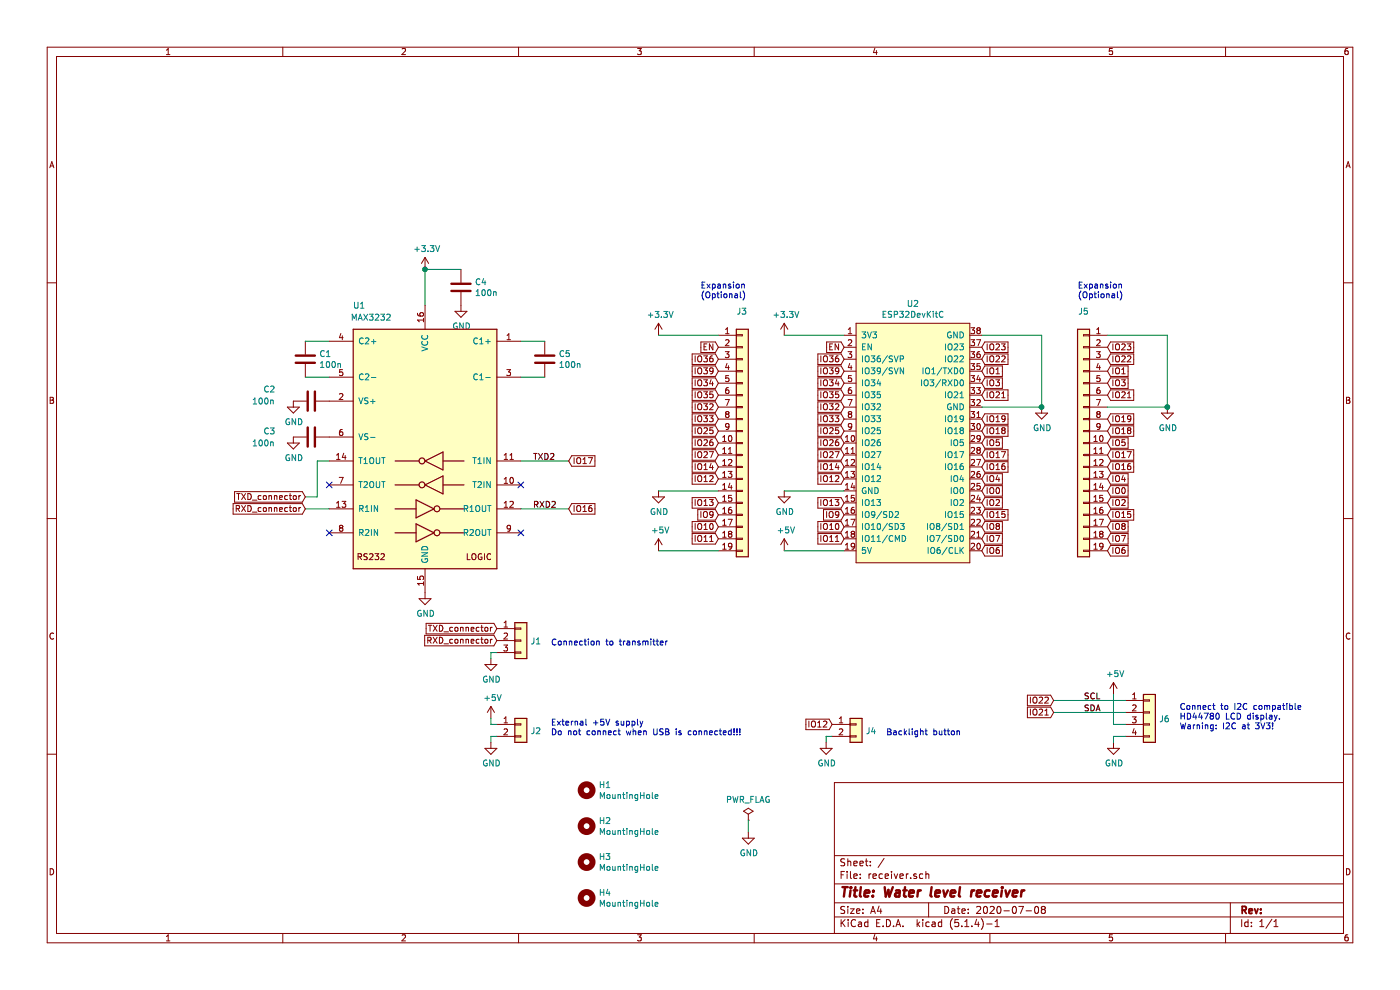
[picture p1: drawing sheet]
EESchema Schematic File Version 4
LIBS:receiver-cache
EELAYER 30 0
EELAYER END
$Descr A4 11693 8268
encoding utf-8
Sheet 1 1
Title "Water level receiver"
Date "2020-07-08"
Rev ""
Comp ""
Comment1 ""
Comment2 ""
Comment3 ""
Comment4 ""
$EndDescr
$Comp
L Device:C C4
U 1 1
P 3850 2400
F 0 "C4" H 3965 2446 50  0000 L CNN
F 1 "100n" H 3965 2355 50  0000 L CNN
F 2 "Capacitor_THT:C_Rect_L7.0mm_W2.0mm_P5.00mm" H 3888 2250 50  0001 C CNN
F 3 "~" H 3850 2400 50  0001 C CNN
	1    3850 2400
	1    0    0    -1  
$EndComp
$Comp
L Device:C C5
U 1 1
P 4550 3000
F 0 "C5" H 4665 3046 50  0000 L CNN
F 1 "100n" H 4665 2955 50  0000 L CNN
F 2 "Capacitor_THT:C_Rect_L7.0mm_W2.0mm_P5.00mm" H 4588 2850 50  0001 C CNN
F 3 "~" H 4550 3000 50  0001 C CNN
	1    4550 3000
	1    0    0    -1  
$EndComp
$Comp
L Device:C C1
U 1 1
P 2550 3000
F 0 "C1" H 2665 3046 50  0000 L CNN
F 1 "100n" H 2665 2955 50  0000 L CNN
F 2 "Capacitor_THT:C_Rect_L7.0mm_W2.0mm_P5.00mm" H 2588 2850 50  0001 C CNN
F 3 "~" H 2550 3000 50  0001 C CNN
	1    2550 3000
	1    0    0    -1  
$EndComp
$Comp
L Device:C C2
U 1 1
P 2600 3350
F 0 "C2" V 2500 3000 50  0000 C CNN
F 1 "100n" V 2600 2950 50  0000 C CNN
F 2 "Capacitor_THT:C_Rect_L7.0mm_W2.0mm_P5.00mm" H 2638 3200 50  0001 C CNN
F 3 "~" H 2600 3350 50  0001 C CNN
	1    2600 3350
	0    1    1    0   
$EndComp
$Comp
L Device:C C3
U 1 1
P 2600 3650
F 0 "C3" V 2550 3300 50  0000 C CNN
F 1 "100n" V 2650 3250 50  0000 C CNN
F 2 "Capacitor_THT:C_Rect_L7.0mm_W2.0mm_P5.00mm" H 2638 3500 50  0001 C CNN
F 3 "~" H 2600 3650 50  0001 C CNN
	1    2600 3650
	0    1    1    0   
$EndComp
Wire Wire Line
	3550 2550 3550 2250
Wire Wire Line
	3550 2250 3850 2250
$Comp
L power:GND #PWR05
U 1 1
P 3850 2550
F 0 "#PWR05" H 3850 2300 50  0001 C CNN
F 1 "GND" H 3855 2377 50  0000 C CNN
F 2 "" H 3850 2550 50  0001 C CNN
F 3 "" H 3850 2550 50  0001 C CNN
	1    3850 2550
	1    0    0    -1  
$EndComp
Wire Wire Line
	2550 2850 2750 2850
Wire Wire Line
	2550 3150 2750 3150
Wire Wire Line
	4350 2850 4550 2850
Wire Wire Line
	4350 3150 4550 3150
$Comp
L power:GND #PWR02
U 1 1
P 2450 3650
F 0 "#PWR02" H 2450 3400 50  0001 C CNN
F 1 "GND" H 2455 3477 50  0000 C CNN
F 2 "" H 2450 3650 50  0001 C CNN
F 3 "" H 2450 3650 50  0001 C CNN
	1    2450 3650
	1    0    0    -1  
$EndComp
$Comp
L power:GND #PWR01
U 1 1
P 2450 3350
F 0 "#PWR01" H 2450 3100 50  0001 C CNN
F 1 "GND" H 2455 3177 50  0000 C CNN
F 2 "" H 2450 3350 50  0001 C CNN
F 3 "" H 2450 3350 50  0001 C CNN
	1    2450 3350
	1    0    0    -1  
$EndComp
$Comp
L Interface_UART:MAX3232 U1
U 1 1
P 3550 3750
F 0 "U1" H 4100 4950 50  0000 C CNN
F 1 "MAX3232" H 4000 4850 50  0000 C CNN
F 2 "Package_DIP:DIP-16_W7.62mm_LongPads" H 3600 2700 50  0001 L CNN
F 3 "https://datasheets.maximintegrated.com/en/ds/MAX3222-MAX3241.pdf" H 3550 3850 50  0001 C CNN
	1    3550 3750
	-1   0    0    -1  
$EndComp
$Comp
L power:GND #PWR04
U 1 1
P 3550 4950
F 0 "#PWR04" H 3550 4700 50  0001 C CNN
F 1 "GND" H 3555 4777 50  0000 C CNN
F 2 "" H 3550 4950 50  0001 C CNN
F 3 "" H 3550 4950 50  0001 C CNN
	1    3550 4950
	1    0    0    -1  
$EndComp
$Comp
L power:PWR_FLAG #FLG01
U 1 1
P 6250 6850
F 0 "#FLG01" H 6250 6925 50  0001 C CNN
F 1 "PWR_FLAG" H 6250 7023 50  0000 C CNN
F 2 "" H 6250 6850 50  0001 C CNN
F 3 "~" H 6250 6850 50  0001 C CNN
	1    6250 6850
	1    0    0    -1  
$EndComp
$Comp
L power:GND #PWR012
U 1 1
P 6250 6950
F 0 "#PWR012" H 6250 6700 50  0001 C CNN
F 1 "GND" H 6255 6777 50  0000 C CNN
F 2 "" H 6250 6950 50  0001 C CNN
F 3 "" H 6250 6950 50  0001 C CNN
	1    6250 6950
	1    0    0    -1  
$EndComp
Wire Wire Line
	6250 6950 6250 6850
NoConn ~ 2750 4450
NoConn ~ 4350 4450
NoConn ~ 4350 4050
NoConn ~ 14350 800 
NoConn ~ 15800 750 
$Comp
L Mechanical:MountingHole H2
U 1 1
P 4900 6900
F 0 "H2" H 5000 6946 50  0000 L CNN
F 1 "MountingHole" H 5000 6855 50  0000 L CNN
F 2 "MountingHole:MountingHole_3.2mm_M3" H 4900 6900 50  0001 C CNN
F 3 "~" H 4900 6900 50  0001 C CNN
	1    4900 6900
	1    0    0    -1  
$EndComp
$Comp
L Mechanical:MountingHole H3
U 1 1
P 4900 7200
F 0 "H3" H 5000 7246 50  0000 L CNN
F 1 "MountingHole" H 5000 7155 50  0000 L CNN
F 2 "MountingHole:MountingHole_3.2mm_M3" H 4900 7200 50  0001 C CNN
F 3 "~" H 4900 7200 50  0001 C CNN
	1    4900 7200
	1    0    0    -1  
$EndComp
$Comp
L Mechanical:MountingHole H4
U 1 1
P 4900 7500
F 0 "H4" H 5000 7546 50  0000 L CNN
F 1 "MountingHole" H 5000 7455 50  0000 L CNN
F 2 "MountingHole:MountingHole_3.2mm_M3" H 4900 7500 50  0001 C CNN
F 3 "~" H 4900 7500 50  0001 C CNN
	1    4900 7500
	1    0    0    -1  
$EndComp
NoConn ~ 2750 4050
Wire Wire Line
	2650 4150 2650 3850
Wire Wire Line
	2650 3850 2750 3850
$Comp
L Mechanical:MountingHole H1
U 1 1
P 4900 6600
F 0 "H1" H 5000 6646 50  0000 L CNN
F 1 "MountingHole" H 5000 6555 50  0000 L CNN
F 2 "MountingHole:MountingHole_3.2mm_M3" H 4900 6600 50  0001 C CNN
F 3 "~" H 4900 6600 50  0001 C CNN
	1    4900 6600
	1    0    0    -1  
$EndComp
$Comp
L power:GND #PWR018
U 1 1
P 8700 3400
F 0 "#PWR018" H 8700 3150 50  0001 C CNN
F 1 "GND" H 8705 3227 50  0000 C CNN
F 2 "" H 8700 3400 50  0001 C CNN
F 3 "" H 8700 3400 50  0001 C CNN
	1    8700 3400
	1    0    0    -1  
$EndComp
$Comp
L power:+3.3V #PWR013
U 1 1
P 6550 2800
F 0 "#PWR013" H 6550 2650 50  0001 C CNN
F 1 "+3.3V" H 6565 2973 50  0000 C CNN
F 2 "" H 6550 2800 50  0001 C CNN
F 3 "" H 6550 2800 50  0001 C CNN
	1    6550 2800
	1    0    0    -1  
$EndComp
$Comp
L power:+3.3V #PWR03
U 1 1
P 3550 2250
F 0 "#PWR03" H 3550 2100 50  0001 C CNN
F 1 "+3.3V" H 3565 2423 50  0000 C CNN
F 2 "" H 3550 2250 50  0001 C CNN
F 3 "" H 3550 2250 50  0001 C CNN
	1    3550 2250
	1    0    0    -1  
$EndComp
Connection ~ 3550 2250
$Comp
L power:+5V #PWR015
U 1 1
P 6550 4600
F 0 "#PWR015" H 6550 4450 50  0001 C CNN
F 1 "+5V" H 6565 4773 50  0000 C CNN
F 2 "" H 6550 4600 50  0001 C CNN
F 3 "" H 6550 4600 50  0001 C CNN
	1    6550 4600
	1    0    0    -1  
$EndComp
$Comp
L Connector_Generic:Conn_01x04 J6
U 1 1
P 9600 5950
F 0 "J6" H 9680 5896 50  0000 L CNN
F 1 "Conn_01x04" H 9680 5851 50  0001 L CNN
F 2 "Connector_PinHeader_2.54mm:PinHeader_1x04_P2.54mm_Vertical" H 9600 5950 50  0001 C CNN
F 3 "~" H 9600 5950 50  0001 C CNN
	1    9600 5950
	1    0    0    -1  
$EndComp
Wire Wire Line
	8800 5950 9400 5950
Wire Wire Line
	9400 6050 9300 6050
Wire Wire Line
	9400 6150 9300 6150
Wire Wire Line
	9300 6150 9300 6200
$Comp
L power:GND #PWR020
U 1 1
P 9300 6200
F 0 "#PWR020" H 9300 5950 50  0001 C CNN
F 1 "GND" H 9305 6027 50  0000 C CNN
F 2 "" H 9300 6200 50  0001 C CNN
F 3 "" H 9300 6200 50  0001 C CNN
	1    9300 6200
	1    0    0    -1  
$EndComp
$Comp
L power:+5V #PWR019
U 1 1
P 9300 5800
F 0 "#PWR019" H 9300 5650 50  0001 C CNN
F 1 "+5V" H 9315 5973 50  0000 C CNN
F 2 "" H 9300 5800 50  0001 C CNN
F 3 "" H 9300 5800 50  0001 C CNN
	1    9300 5800
	1    0    0    -1  
$EndComp
Text Notes 9850 6100 0    50   ~ 0
Connect to I2C compatible\nHD44780 LCD display.\nWarning: I2C at 3V3!
Text GLabel 4750 4250 2    50   Input ~ 0
IO16
Text GLabel 4750 3850 2    50   Input ~ 0
IO17
$Comp
L power:GND #PWR014
U 1 1
P 6550 4100
F 0 "#PWR014" H 6550 3850 50  0001 C CNN
F 1 "GND" H 6555 3927 50  0000 C CNN
F 2 "" H 6550 4100 50  0001 C CNN
F 3 "" H 6550 4100 50  0001 C CNN
	1    6550 4100
	1    0    0    -1  
$EndComp
Text GLabel 8800 5850 0    50   Input ~ 0
IO22
Wire Wire Line
	8800 5850 9400 5850
Wire Wire Line
	9300 6050 9300 5800
Text Label 9050 5850 0    50   ~ 0
SCL
Text Label 9050 5950 0    50   ~ 0
SDA
Text GLabel 8800 5950 0    50   Input ~ 0
IO21
Wire Wire Line
	4350 3850 4750 3850
Wire Wire Line
	4350 4250 4750 4250
Text Label 4450 3850 0    50   ~ 0
TXD2
Text Label 4450 4250 0    50   ~ 0
RXD2
Connection ~ 8700 3400
Wire Wire Line
	8700 2800 8700 3400
Wire Wire Line
	7050 4100 6550 4100
Text GLabel 8200 2900 2    50   Input ~ 0
IO23
Text GLabel 8200 3000 2    50   Input ~ 0
IO22
Text GLabel 8200 3100 2    50   Input ~ 0
IO1
Text GLabel 8200 3200 2    50   Input ~ 0
IO3
Text GLabel 8200 3300 2    50   Input ~ 0
IO21
Text GLabel 8200 3500 2    50   Input ~ 0
IO19
Text GLabel 8200 3600 2    50   Input ~ 0
IO18
Text GLabel 8200 3700 2    50   Input ~ 0
IO5
Text GLabel 8200 3800 2    50   Input ~ 0
IO17
Text GLabel 8200 3900 2    50   Input ~ 0
IO16
Text GLabel 8200 4000 2    50   Input ~ 0
IO4
Text GLabel 8200 4100 2    50   Input ~ 0
IO0
Text GLabel 8200 4200 2    50   Input ~ 0
IO2
Text GLabel 8200 4300 2    50   Input ~ 0
IO15
Text GLabel 8200 4400 2    50   Input ~ 0
IO8
Text GLabel 8200 4500 2    50   Input ~ 0
IO7
Text GLabel 8200 4600 2    50   Input ~ 0
IO6
Text GLabel 7050 4500 0    50   Input ~ 0
IO11
Text GLabel 7050 4400 0    50   Input ~ 0
IO10
Text GLabel 7050 4300 0    50   Input ~ 0
IO9
Text GLabel 7050 4200 0    50   Input ~ 0
IO13
Text GLabel 7050 4000 0    50   Input ~ 0
IO12
Text GLabel 7050 3900 0    50   Input ~ 0
IO14
Text GLabel 7050 3800 0    50   Input ~ 0
IO27
Text GLabel 7050 3700 0    50   Input ~ 0
IO26
Text GLabel 7050 3600 0    50   Input ~ 0
IO25
Text GLabel 7050 3500 0    50   Input ~ 0
IO33
Text GLabel 7050 3400 0    50   Input ~ 0
IO32
Text GLabel 7050 3300 0    50   Input ~ 0
IO35
Text GLabel 7050 3200 0    50   Input ~ 0
IO34
Text GLabel 7050 3100 0    50   Input ~ 0
IO39
Text GLabel 7050 3000 0    50   Input ~ 0
IO36
Text GLabel 7050 2900 0    50   Input ~ 0
EN
Wire Wire Line
	7050 4600 6550 4600
Wire Wire Line
	7050 2800 6550 2800
Wire Wire Line
	8200 2800 8700 2800
Wire Wire Line
	8200 3400 8700 3400
$Comp
L Connector_Generic:Conn_01x19 J3
U 1 1
P 6200 3700
F 0 "J3" H 6150 4800 50  0000 L CNN
F 1 "Conn_01x19" H 6280 3651 50  0001 L CNN
F 2 "Connector_PinHeader_2.54mm:PinHeader_1x19_P2.54mm_Vertical" H 6200 3700 50  0001 C CNN
F 3 "~" H 6200 3700 50  0001 C CNN
	1    6200 3700
	1    0    0    -1  
$EndComp
$Comp
L Connector_Generic:Conn_01x19 J5
U 1 1
P 9050 3700
F 0 "J5" H 9050 4800 50  0000 C CNN
F 1 "Conn_01x19" H 8968 4726 50  0001 C CNN
F 2 "Connector_PinHeader_2.54mm:PinHeader_1x19_P2.54mm_Vertical" H 9050 3700 50  0001 C CNN
F 3 "~" H 9050 3700 50  0001 C CNN
	1    9050 3700
	-1   0    0    -1  
$EndComp
Text GLabel 6000 2900 0    50   Input ~ 0
EN
Text GLabel 6000 3000 0    50   Input ~ 0
IO36
Text GLabel 6000 3100 0    50   Input ~ 0
IO39
Text GLabel 6000 3200 0    50   Input ~ 0
IO34
Text GLabel 6000 3300 0    50   Input ~ 0
IO35
Text GLabel 6000 3400 0    50   Input ~ 0
IO32
Text GLabel 6000 3500 0    50   Input ~ 0
IO33
Text GLabel 6000 3600 0    50   Input ~ 0
IO25
Text GLabel 6000 3700 0    50   Input ~ 0
IO26
Text GLabel 6000 3800 0    50   Input ~ 0
IO27
Text GLabel 6000 3900 0    50   Input ~ 0
IO14
Text GLabel 6000 4000 0    50   Input ~ 0
IO12
Text GLabel 6000 4200 0    50   Input ~ 0
IO13
Text GLabel 6000 4300 0    50   Input ~ 0
IO9
Text GLabel 6000 4400 0    50   Input ~ 0
IO10
Text GLabel 6000 4500 0    50   Input ~ 0
IO11
Text GLabel 9250 2900 2    50   Input ~ 0
IO23
Text GLabel 9250 3000 2    50   Input ~ 0
IO22
Text GLabel 9250 3100 2    50   Input ~ 0
IO1
Text GLabel 9250 3200 2    50   Input ~ 0
IO3
Text GLabel 9250 3300 2    50   Input ~ 0
IO21
Text GLabel 9250 3500 2    50   Input ~ 0
IO19
Text GLabel 9250 3600 2    50   Input ~ 0
IO18
Text GLabel 9250 3700 2    50   Input ~ 0
IO5
Text GLabel 9250 3800 2    50   Input ~ 0
IO17
Text GLabel 9250 3900 2    50   Input ~ 0
IO16
Text GLabel 9250 4000 2    50   Input ~ 0
IO4
Text GLabel 9250 4100 2    50   Input ~ 0
IO0
Text GLabel 9250 4200 2    50   Input ~ 0
IO2
Text GLabel 9250 4300 2    50   Input ~ 0
IO15
Text GLabel 9250 4400 2    50   Input ~ 0
IO8
Text GLabel 9250 4500 2    50   Input ~ 0
IO7
Text GLabel 9250 4600 2    50   Input ~ 0
IO6
Wire Wire Line
	6000 2800 5500 2800
Wire Wire Line
	6000 4100 5500 4100
Wire Wire Line
	6000 4600 5500 4600
Wire Wire Line
	9250 2800 9750 2800
Wire Wire Line
	9250 3400 9750 3400
Wire Wire Line
	9750 2800 9750 3400
$Comp
L power:GND #PWR021
U 1 1
P 9750 3400
F 0 "#PWR021" H 9750 3150 50  0001 C CNN
F 1 "GND" H 9755 3227 50  0000 C CNN
F 2 "" H 9750 3400 50  0001 C CNN
F 3 "" H 9750 3400 50  0001 C CNN
	1    9750 3400
	1    0    0    -1  
$EndComp
Connection ~ 9750 3400
$Comp
L power:+3.3V #PWR09
U 1 1
P 5500 2800
F 0 "#PWR09" H 5500 2650 50  0001 C CNN
F 1 "+3.3V" H 5515 2973 50  0000 C CNN
F 2 "" H 5500 2800 50  0001 C CNN
F 3 "" H 5500 2800 50  0001 C CNN
	1    5500 2800
	1    0    0    -1  
$EndComp
$Comp
L power:GND #PWR010
U 1 1
P 5500 4100
F 0 "#PWR010" H 5500 3850 50  0001 C CNN
F 1 "GND" H 5505 3927 50  0000 C CNN
F 2 "" H 5500 4100 50  0001 C CNN
F 3 "" H 5500 4100 50  0001 C CNN
	1    5500 4100
	1    0    0    -1  
$EndComp
$Comp
L power:+5V #PWR011
U 1 1
P 5500 4600
F 0 "#PWR011" H 5500 4450 50  0001 C CNN
F 1 "+5V" H 5515 4773 50  0000 C CNN
F 2 "" H 5500 4600 50  0001 C CNN
F 3 "" H 5500 4600 50  0001 C CNN
	1    5500 4600
	1    0    0    -1  
$EndComp
$Comp
L Connector_Generic:Conn_01x03 J1
U 1 1
P 4350 5350
F 0 "J1" H 4430 5346 50  0000 L CNN
F 1 "Conn_01x03" H 4430 5301 50  0001 L CNN
F 2 "Connector_PinHeader_2.54mm:PinHeader_1x03_P2.54mm_Vertical" H 4350 5350 50  0001 C CNN
F 3 "~" H 4350 5350 50  0001 C CNN
	1    4350 5350
	1    0    0    -1  
$EndComp
$Comp
L Connector_Generic:Conn_01x02 J2
U 1 1
P 4350 6050
F 0 "J2" H 4430 5996 50  0000 L CNN
F 1 "Conn_01x02" H 4430 5951 50  0001 L CNN
F 2 "Connector_PinHeader_2.54mm:PinHeader_1x02_P2.54mm_Vertical" H 4350 6050 50  0001 C CNN
F 3 "~" H 4350 6050 50  0001 C CNN
	1    4350 6050
	1    0    0    -1  
$EndComp
Wire Wire Line
	4150 6150 4100 6150
Wire Wire Line
	4100 6150 4100 6200
$Comp
L power:GND #PWR08
U 1 1
P 4100 6200
F 0 "#PWR08" H 4100 5950 50  0001 C CNN
F 1 "GND" H 4105 6027 50  0000 C CNN
F 2 "" H 4100 6200 50  0001 C CNN
F 3 "" H 4100 6200 50  0001 C CNN
	1    4100 6200
	1    0    0    -1  
$EndComp
Wire Wire Line
	4150 6050 4100 6050
Wire Wire Line
	4100 6050 4100 6000
$Comp
L power:+5V #PWR07
U 1 1
P 4100 6000
F 0 "#PWR07" H 4100 5850 50  0001 C CNN
F 1 "+5V" H 4115 6173 50  0000 C CNN
F 2 "" H 4100 6000 50  0001 C CNN
F 3 "" H 4100 6000 50  0001 C CNN
	1    4100 6000
	1    0    0    -1  
$EndComp
Wire Wire Line
	4150 5450 4100 5450
Wire Wire Line
	4100 5450 4100 5500
$Comp
L power:GND #PWR06
U 1 1
P 4100 5500
F 0 "#PWR06" H 4100 5250 50  0001 C CNN
F 1 "GND" H 4105 5327 50  0000 C CNN
F 2 "" H 4100 5500 50  0001 C CNN
F 3 "" H 4100 5500 50  0001 C CNN
	1    4100 5500
	1    0    0    -1  
$EndComp
Text GLabel 4150 5250 0    50   Input ~ 0
TXD_connector
Text GLabel 4150 5350 0    50   Input ~ 0
RXD_connector
Text GLabel 2550 4150 0    50   Input ~ 0
TXD_connector
Text GLabel 2550 4250 0    50   Input ~ 0
RXD_connector
Wire Wire Line
	2650 4150 2550 4150
Wire Wire Line
	2750 4250 2550 4250
Text Notes 4600 6150 0    50   ~ 0
External +5V supply\nDo not connect when USB is connected!!!
Text Notes 4600 5400 0    50   ~ 0
Connection to transmitter
Text Notes 5850 2500 0    50   ~ 0
Expansion\n(Optional)
Text Notes 9000 2500 0    50   ~ 0
Expansion\n(Optional)
Wire Wire Line
	6900 6150 6950 6150
Wire Wire Line
	6900 6200 6900 6150
$Comp
L power:GND #PWR017
U 1 1
P 6900 6200
F 0 "#PWR017" H 6900 5950 50  0001 C CNN
F 1 "GND" H 6905 6027 50  0000 C CNN
F 2 "" H 6900 6200 50  0001 C CNN
F 3 "" H 6900 6200 50  0001 C CNN
	1    6900 6200
	1    0    0    -1  
$EndComp
Text Notes 7400 6150 0    50   ~ 0
Backlight button\n
$Comp
L Connector_Generic:Conn_01x02 J4
U 1 1
P 7150 6050
F 0 "J4" H 7230 5996 50  0000 L CNN
F 1 "Conn_01x02" H 7230 5951 50  0001 L CNN
F 2 "Connector_PinHeader_2.54mm:PinHeader_1x02_P2.54mm_Vertical" H 7150 6050 50  0001 C CNN
F 3 "~" H 7150 6050 50  0001 C CNN
	1    7150 6050
	1    0    0    -1  
$EndComp
$Comp
L MyLib:ESP32DevKitC U2
U 1 1
P 7400 2650
F 0 "U2" H 7625 2765 50  0000 C CNN
F 1 "ESP32DevKitC" H 7625 2674 50  0000 C CNN
F 2 "MyFootprints:DIP-38_W25.4mm" H 7400 2650 50  0001 C CNN
F 3 "" H 7400 2650 50  0001 C CNN
	1    7400 2650
	1    0    0    -1  
$EndComp
Text GLabel 6950 6050 0    50   Input ~ 0
IO12
$EndSCHEMATC
